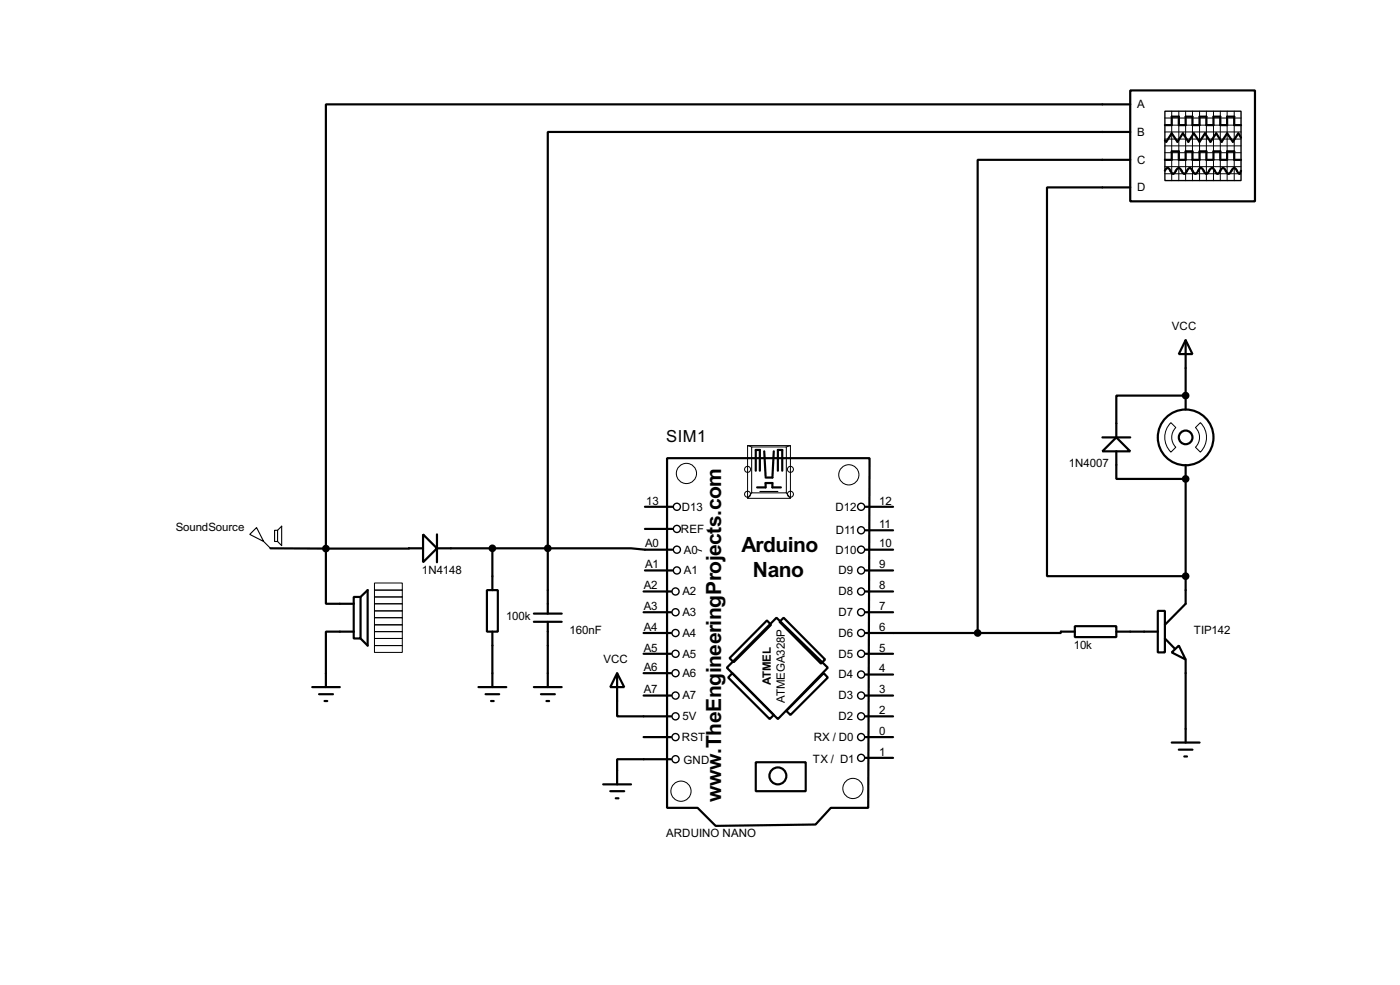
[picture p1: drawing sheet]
<svg xmlns="http://www.w3.org/2000/svg" width="256mm" height="180mm" viewBox="0 0 256 180" stroke-linecap="round" stroke-linejoin="round" font-family="sans-serif">
<g fill="none" stroke="#000" stroke-width=".4">
<path d="M207.1 16.6h22.8v20.3h-22.8zM207.1 19.1h-147.4v81.3M207.1 24.2h-106.7v76.2M207.1 29.3h-28v86.6M207.1 34.3h-15.3v71.2h25.4M213.4 31.3l.2-.4 .3-.1 .3 .1 .5 .8 .2 .1 .3-.1 .2-.4a.54 .54 0 0 1 .8-.4l.5 .8 .3 .1 .2-.1 .5-.8 .3-.1 .2 .1 .5 .8 .3 .1 .2-.1 .5-.8 .3-.1 .3 .1 .4 .8 .3 .1 .3-.1 .2-.4a.54 .54 0 0 1 .8-.4l.5 .8 .3 .1 .2-.1 .5-.8 .3-.1 .2 .1 .5 .8 .3 .1 .2-.1 .5-.8 .3-.1 .3 .1 .4 .8 .3 .1 .3-.5M213.4 22.9h1.3v-1.5h1.3v1.5h1.2v-1.5h1.3v1.5h1.3v-1.5h1.2v1.5h1.3v-1.5h1.3v1.5h1.2v-1.5h1.3v1.5h1.3M213.4 29.3h1.3v-1.6h1.3v1.6h1.2v-1.6h1.3v1.6h1.3v-1.6h1.2v1.6h1.3v-1.6h1.3v1.6h1.2v-1.6h1.3v1.6h1.3M227.4 25.2l-.5-.8-1 1.6-1.1-1.6-1 1.6-1-1.6-1 1.6-1-1.6-1 1.6-1.1-1.6-1 1.6-1-1.6-1 1.6-1-1.6-1 1.6-.3-.3M217.2 62.3l1.3 2.5h-2.5zM217.2 72.4h-12.7v7.7M217.2 62.3v12.7"/>
<path d="M77.5 97.8l2.6 2.6-2.6 2.5zM80.1 97.8v5.1M118.2 92.8h5M118.2 96.8h5M122.2 83.9h37.1l-.2 64h-6.9l-2.8 3-18.3 .3-3.3-3.3h-5.6zM138.5 86.2v-3.8h.7v3.8M138.7 89.2h1.6v-.8h1.2v.8h1.6M140 82.6l.3 4.6M141.8 82.6l-.3 4.8h-1.2M142.5 86.2v-3.8h.8v3.8M158.6 97.1h5M158.6 92.8h5"/>
<path d="M202 80.1h5.1M204.5 80.1l2.6 2.5h-5.1zM204.5 82.6v5.1h12.7M217.2 85.1v25.4l-3.8 3.9M49.6 100.4h10.1M59.7 100.4v10.1h5.1M64.8 109.3h1.3v7.6h-1.3zM64.8 115.6h-5.1v10.2M66.1 109.3l1.3-1.3v10.2l-1.3-1.3M77.5 100.4h-17.8M80.1 100.4h20.3M89.2 108h2v7.6h-2z"/>
<path d="M90.2 100.4v7.6M90.2 115.6v10.2M97.8 113.8h5.1M97.8 112.3h5.1M100.4 100.4h15.2l2.6 .2h5M100.4 100.4v11.9M100.4 113.8v12M117.9 115.9h5.1M117.9 119.7h5.1M117.9 112.1h5.1M117.9 108.3h5.1M118.2 104.4h5"/>
<path d="M140.5 113.6l.8 .8-6.9 6.8-.7-.7zM142.3 113.1l9.4 9.1-9.2 9.4-9.3-9.4zM142.8 113.8l.8-.7 7.6 7.6-.8 .8zM158.6 115.9h20.5M158.6 119.7h5M158.6 112.1h5M158.6 108.3h5M158.6 104.4h5M158.6 100.6h5M196.9 114.6h7.6v2h-7.6zM196.9 115.6h-2.5v.3h-15.3M204.5 115.6h7.6"/>
<path d="M212.1 111.8h1.3v7.6h-1.3zM213.4 116.9l1.8 1.8M214.7 119.4l1.3-1.2 1.2 2.5zM57.2 125.8h5.1M58.5 127.1h2.5M59.5 128.3h.5M87.7 125.8h5.1M89 127.1h2.5M90 128.3h.5M97.8 125.8h5.1M99.1 127.1h2.6M100.1 128.3h.5"/>
<path d="M113.1 123.2l1.3 2.6h-2.6zM113.1 123.2v7.9h9.9M117.9 134.9h5.1M117.9 127.3h5.1M117.9 123.2h5.1M123 139h-9.9v4.6M134.2 123.2l7.6 7.7-.8 .7-7.6-7.6zM138.5 139.5h9.1v5.3h-9.1zM150.9 123.2l.8 .8-6.9 6.9-.7-.8zM158.6 134.9h5M158.6 138.7h5M158.6 131.1h5"/>
<path d="M158.6 127.3h5M158.6 123.5h5M214.7 135.9h5.1M216 137.2h2.5M217 138.5h.5M217.2 120.7v15.2M110.5 143.6h5.1M111.8 144.8h2.6M112.8 146.1h.5"/>
<circle cx="217.2" cy="80.1" r="5.1"/>
<circle cx="217.2" cy="80.1" r="1.25"/>
<circle cx="142.5" cy="142" r="1.55"/>
</g>
<g fill="#000">
<circle cx="217.2" cy="72.4" r=".2"/>
<circle cx="217.2" cy="87.7" r=".2"/>
</g>
<g fill="none" stroke="#000" stroke-width=".18">
<path d="M213.4 24.2h14M213.4 21.6h14M213.4 22.9h14M213.4 25.5h14M213.4 28h14M213.4 29.3h14M213.4 30.5h14M213.4 31.8h14M213.4 26.7h14M214.7 20.4v12.7M216 20.4v12.7M217.2 20.4v12.7"/>
<path d="M218.5 20.4v12.7M219.8 20.4v12.7M221 20.4v12.7M222.3 20.4v12.7M223.6 20.4v12.7M224.8 20.4v12.7M226.1 20.4v12.7M214.5 77.4l.9 .9a2.54 2.54 0 0 0 0 3.6l-.9 .9a3.8 3.8 0 0 1 0-5.4zM219 78.3l.9-.9a3.8 3.8 0 0 1 0 5.4l-.9-.9a2.54 2.54 0 0 0 0-3.6zM137 81.6h7.8v9.6h-7.8zM137 81.6l.7 .2M137.7 81.8h6.4v8.4h-6.4z"/>
<path d="M137.7 90.2l-.7 1M144.1 90.2l.7 1M144.8 81.6l-.7 .2M68.6 106.7h5.1v1.3h-5.1zM68.6 108h5.1v1.3h-5.1zM68.6 109.3h5.1v1.2h-5.1zM68.6 110.5h5.1v1.3h-5.1zM68.6 113.1h5.1v1.3h-5.1zM68.6 114.4h5.1v1.2h-5.1zM68.6 115.6h5.1v1.3h-5.1zM68.6 116.9h5.1v1.3h-5.1zM68.6 118.2h5.1v1.2h-5.1z"/>
<path d="M68.6 111.8h5.1v1.3h-5.1zM127.8 100.6l.8 .3"/>
<circle cx="125.7" cy="86.7" r="1.85"/>
<circle cx="136.9" cy="90.5" r=".55"/>
<circle cx="136.9" cy="85.9" r=".55"/>
<circle cx="144.8" cy="85.9" r=".55"/>
<circle cx="144.8" cy="90.5" r=".55"/>
<circle cx="155.5" cy="86.9" r="1.85"/>
<circle cx="124.7" cy="144.8" r="1.85"/>
<circle cx="156.2" cy="144.3" r="1.85"/>
</g>
<g fill="none" stroke="#000" stroke-width=".25">
<path d="M213.4 20.4h14v12.7h-14z"/>
<circle cx="124" cy="92.8" r=".65"/>
<circle cx="124" cy="96.8" r=".65"/>
<circle cx="157.7" cy="97.1" r=".65"/>
<circle cx="157.7" cy="92.8" r=".65"/>
<circle cx="123.7" cy="108.3" r=".65"/>
<circle cx="123.7" cy="115.9" r=".65"/>
<circle cx="123.7" cy="119.7" r=".65"/>
<circle cx="123.7" cy="112.1" r=".65"/>
<circle cx="124" cy="100.6" r=".65"/>
<circle cx="124" cy="104.4" r=".65"/>
<circle cx="157.7" cy="100.6" r=".65"/>
<circle cx="157.7" cy="119.7" r=".65"/>
<circle cx="157.7" cy="104.4" r=".65"/>
<circle cx="157.7" cy="112.1" r=".65"/>
<circle cx="157.7" cy="108.3" r=".65"/>
<circle cx="157.7" cy="115.9" r=".65"/>
<circle cx="123.7" cy="127.3" r=".65"/>
<circle cx="123.7" cy="134.9" r=".65"/>
<circle cx="123.7" cy="123.2" r=".65"/>
<circle cx="123.7" cy="139" r=".65"/>
<circle cx="123.7" cy="131.1" r=".65"/>
<circle cx="157.7" cy="134.9" r=".65"/>
<circle cx="157.7" cy="123.5" r=".65"/>
<circle cx="157.7" cy="127.3" r=".65"/>
<circle cx="157.7" cy="138.7" r=".65"/>
<circle cx="157.7" cy="131.1" r=".65"/>
</g>
<path d="M45.8 97.8l1.2-1.2 1.3 2.5zM48.3 99.1l1.3 1.3M50.3 97.1h.6v2h-.6zM50.9 97.1l.7-.8v3.6l-.7-.8M139.2 90h3.3" fill="none" stroke="#000" stroke-width=".2"/>
<g fill="#000" stroke="#000" stroke-width=".4">
<circle cx="217.2" cy="72.4" r=".5"/>
<circle cx="217.2" cy="87.7" r=".5"/>
<circle cx="59.7" cy="100.4" r=".5"/>
<circle cx="90.2" cy="100.4" r=".5"/>
<circle cx="100.3" cy="100.4" r=".5"/>
<circle cx="179.1" cy="115.9" r=".5"/>
<circle cx="217.2" cy="105.5" r=".5"/>
</g>
<g font-size="4.3">
<text x="135.9" y="101.1">Arduino</text>
<text x="137.9" y="105.7">Nano</text>
<text x="132.1" y="146.8" transform="rotate(-90 132.1 146.8)">www.TheEngineeringProjects.com</text>
</g>
<text font-size="3.4" x="122.1" y="80.9">SIM1</text>
<g font-size="2.4">
<text x="208.3" y="19.8">A</text>
<text x="208.3" y="24.9">B</text>
<text x="208.3" y="30">C</text>
<text x="208.3" y="35">D</text>
<text x="214.7" y="60.4">VCC</text>
<text x="195.8" y="85.6">1N4007</text>
<text x="118.4" y="92.4">13</text>
<text x="124.9" y="93.5">D13</text>
<text x="153.1" y="93.5">D12</text>
<text x="161.1" y="92.4">12</text>
<text x="32.2" y="97.3">SoundSource</text>
<text x="118.2" y="100.2">A0</text>
<text x="124.7" y="97.5">REF</text>
<text x="125.3" y="101.3">A0</text>
<text x="153.1" y="101.3">D10</text>
<text x="153.1" y="97.8">D11</text>
<text x="161.1" y="100.2">10</text>
<text x="161.1" y="96.7">11</text>
<text x="77.3" y="105">1N4148</text>
<text x="117.9" y="107.9">A2</text>
<text x="118.2" y="104">A1</text>
<text x="125.3" y="105.1">A1</text>
<text x="153.6" y="105.1">D9</text>
<text x="161.1" y="107.9">8</text>
<text x="161.1" y="104">9</text>
<text x="92.7" y="113.5">100k</text>
<text x="117.9" y="111.7">A3</text>
<text x="125" y="112.8">A3</text>
<text x="125" y="109">A2</text>
<text x="153.6" y="109">D8</text>
<text x="153.6" y="112.8">D7</text>
<text x="161.1" y="111.7">7</text>
<text x="104.4" y="116.1">160nF</text>
<text x="117.9" y="119.3">A5</text>
<text x="117.9" y="115.5">A4</text>
<text x="125" y="116.6">A4</text>
<text x="153.6" y="116.6">D6</text>
<text x="161.1" y="119.3">5</text>
<text x="161.1" y="115.5">6</text>
<text x="196.7" y="118.7">10k</text>
<text x="218.7" y="116.1">TIP142</text>
<text x="110.5" y="121.4">VCC</text>
<text x="117.9" y="122.8">A6</text>
<text x="125" y="123.9">A6</text>
<text x="125" y="120.4">A5</text>
<text x="141.2" y="125.4" transform="rotate(-90 141.2 125.4)">ATMEL</text>
<text x="153.6" y="120.4">D5</text>
<text x="153.6" y="124.2">D4</text>
<text x="161.1" y="123.1">4</text>
<text x="117.9" y="126.9">A7</text>
<text x="125" y="131.8">5V</text>
<text x="125" y="128">A7</text>
<text x="143.8" y="128.7" transform="rotate(-90 143.8 128.7)">ATMEGA328P</text>
<text x="153.6" y="128">D3</text>
<text x="153.6" y="131.8">D2</text>
<text x="161.1" y="130.7">2</text>
<text x="161.1" y="126.9">3</text>
<text x="124.9" y="135.6">RST</text>
<text x="149.1" y="135.6">RX / D0</text>
<text x="161.1" y="134.5">0</text>
<text x="125.2" y="139.9">GND</text>
<text x="148.9" y="139.7">TX / D1</text>
<text x="161.1" y="138.3">1</text>
<text x="122" y="153.3">ARDUINO NANO</text>
</g>
</svg>
